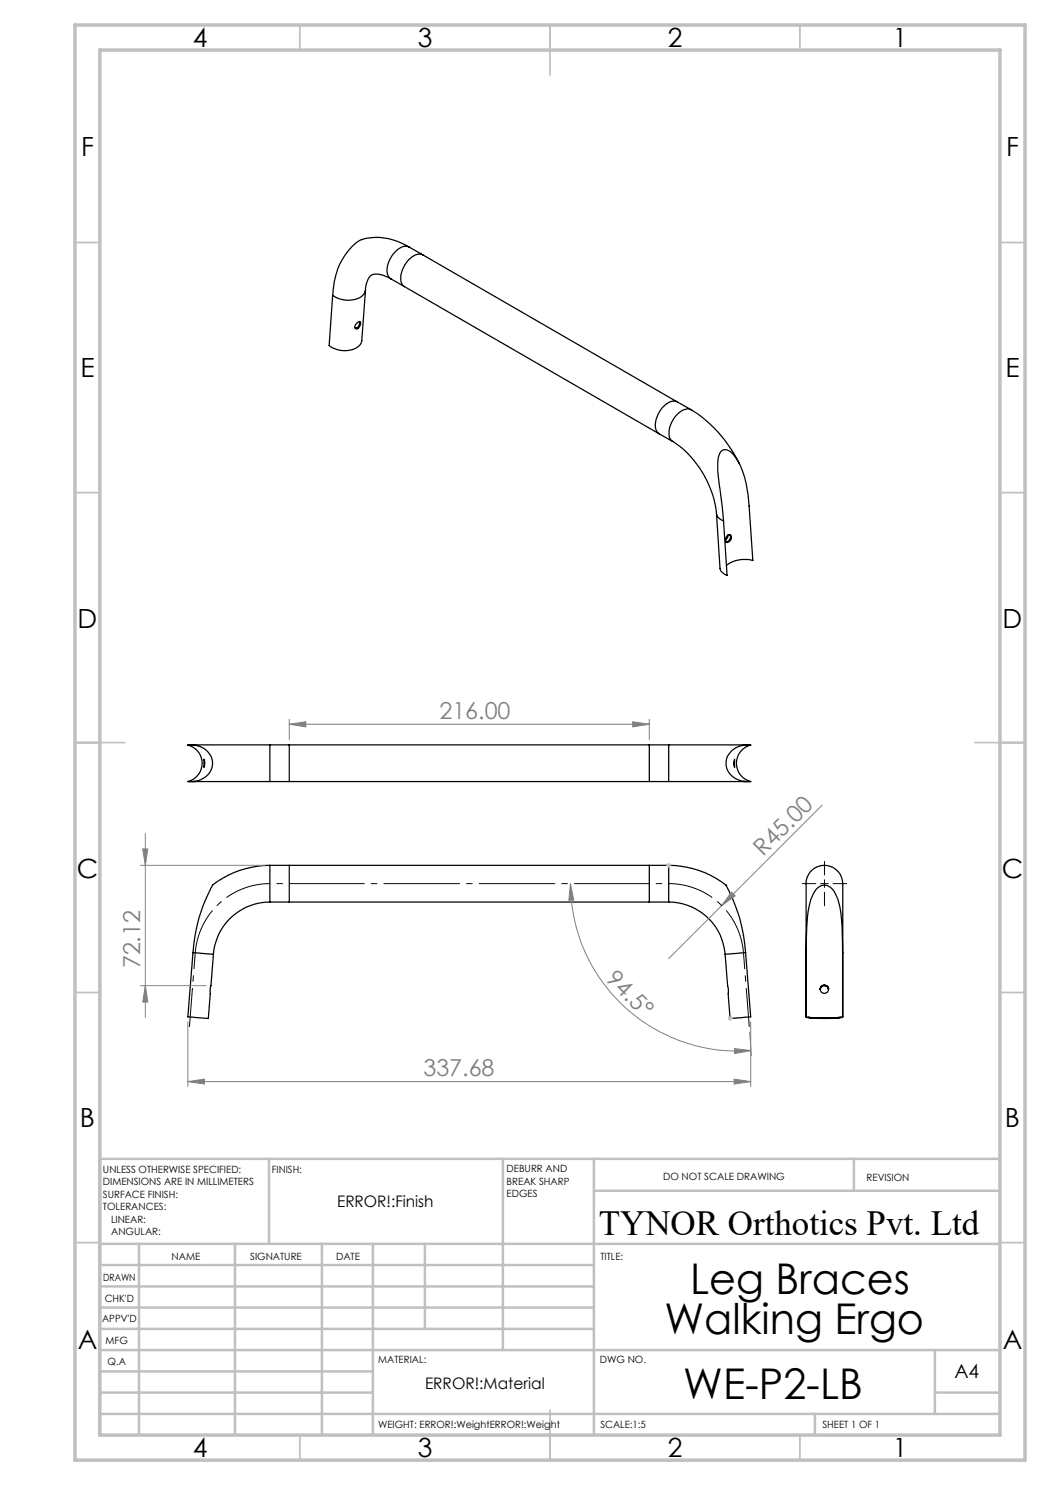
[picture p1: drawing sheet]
<svg xmlns="http://www.w3.org/2000/svg" width="210mm" height="297mm" viewBox="0 0 210 297" stroke-linecap="round" stroke-linejoin="round" font-family="sans-serif">
<g fill="none" stroke="#000" stroke-width=".25">
<path d="M73.1 58l-.7 10.1a2.81 2.81 0 0 1-3.1 2l-1.6-.1-1.1-.4-.8-.5 .7-10M73.1 58a2.62 2.62 0 0 1-2.5 2 5.3 5.3 0 0 1-4.1-.9M78.2 55.8a4.3 4.3 0 0 0-3.8-.8 3.7 3.7 0 0 0-1.3 3M78.2 55.8l2.7 1.5M80.9 57.3l50.9 29.4M81.8 49.4a11 11 0 0 0-9.9-1.3 12.7 12.7 0 0 0-5.2 9.6l-.2 1.4M81.8 49.4a2.23 2.23 0 0 0-2.6 .8 5.2 5.2 0 0 0-1.6 4.9l.6 .7M81.8 49.4l2.8 1.6M84.6 51a2.36 2.36 0 0 0-2.6 .7 5.1 5.1 0 0 0-1.7 5l.6 .6M84.6 51l50.9 29.4M71.3 64.7l.7-.4a1.1 1.1 0 0 1-.8 1.5 .64 .64 0 0 1 .1-1.1zM71.9 64.3a1.19 1.19 0 0 1-.9 1.3"/>
<path d="M131.8 86.7l2.7 1.6M134.5 88.3a20 20 0 0 1 8.8 14.5M135.5 80.4a2.19 2.19 0 0 0-2.6 .7 5.2 5.2 0 0 0-1.7 4.9l.6 .7M135.5 80.4l2.7 1.5M138.2 81.9a25.8 25.8 0 0 1 9.7 10.8M138.2 81.9a2.36 2.36 0 0 0-2.6 .8 5.2 5.2 0 0 0-1.7 4.9l.6 .7M143.3 102.8l.7 10.9a1.87 1.87 0 0 0 1.4 1.4l-.7-10.9M143.3 102.8a1.87 1.87 0 0 0 1.4 1.4M144.7 104.2l-.9-7.5a12.2 12.2 0 0 1 .1-5.8 1.33 1.33 0 0 1 1-1 1.33 1.33 0 0 1 1.3 .5 11.9 11.9 0 0 1 3 6.3l.6 4.5 .8 10.9a5.8 5.8 0 0 0-5.3 1M145.5 107.1l.1-.1a.5 .5 0 0 1 .6 .1 .5 .5 0 0 1 .1 .6l-.7 .8a.34 .34 0 0 1-.5-.4zM145.6 107l-.1 .6-.4 .4M145.9 107a.98 .98 0 0 1-.7 1.4"/>
<path d="M37.6 149a3.8 3.8 0 0 1 2.8 3.7 3.8 3.8 0 0 1-2.8 3.6h16.4M37.6 149h1M38.6 149a3.8 3.8 0 0 1 3.7 4.7 4.4 4.4 0 0 1-3.7 2.6M39 149h15M39 149h-1.4M39 149h-.4M40.8 151.8a2 2 0 0 1 0 1.7zM54 149v7.3M54 149h79.7M54 156.3h79.7M57.9 149v7.3M129.9 149v7.3"/>
<path d="M133.7 149h15M133.7 149v7.3M146.9 151.8v1.7a2.04 2.04 0 0 1 0-1.7zM148.7 149h1.4M148.7 149h.4M149.1 149a3.8 3.8 0 0 0-3.7 4.7 4.3 4.3 0 0 0 3.7 2.6M149.1 149h1M150.1 149a3.8 3.8 0 0 0-2.8 3.7 3.8 3.8 0 0 0 2.8 3.6h-16.4M54 173.1a18.4 18.4 0 0 0-11.5 4 32.1 32.1 0 0 0-3.9 13.4M54 173.1v7.3M54 173.1h79.7M57.9 173.1v7.3"/>
<path d="M129.9 173.1v7.3M133.7 173.1a18.6 18.6 0 0 1 11.5 4 33.8 33.8 0 0 1 3.9 13.4M133.7 173.1v7.3M38.6 190.5l-1 12.9 3.4 .3h.7l1-12.9M38.6 190.5l4.1 .3M54 180.4a11.3 11.3 0 0 0-11.3 10.4M54 180.4h79.7M133.7 180.4a11.3 11.3 0 0 1 11.3 10.4M149.1 190.5l1 12.9-3.4 .3h-.7l-.3-6-.7-6.9M149.1 190.5l-4.1 .3M161.2 190.6v-12.8a3.8 3.8 0 0 1 5.3-4.4 4.2 4.2 0 0 1 2.1 4.4v12.8M161.2 190.5l.2-5.2a14.1 14.1 0 0 1 1.7-7.3 2.08 2.08 0 0 1 3.6 .1 14.5 14.5 0 0 1 1.7 7.3l.1 5.1"/>
<path d="M161.2 190.5v12.9M164 197.9a.83 .83 0 0 1 .9-.8 .83 .83 0 0 1 .8 .8M164.9 197a.83 .83 0 0 1 .8 .9M164.9 197a.81 .81 0 0 0-.9 .9M168.5 190.5v12.9M168.5 190.5l.1 .1M168.6 190.6v12.8M161.2 203.4a34.8 34.8 0 0 0 7.4 0 24 24 0 0 1-7.4 0zM161.6 203.5l2.4 .1 4.1-.1a24.7 24.7 0 0 1-6.5 0z"/>
<circle cx="164.9" cy="197.9" r=".83"/>
</g>
<path d="M28 173.1h25M28.5 169.8h1.1l-.5 3.3zM29.1 166.7v36.8M28 197.1h13.2" fill="none" stroke="#808080" stroke-width=".2"/>
<g fill="none" stroke="#c0c0c0" stroke-width=".35">
<path d="M60 5v5M110 5v10M160 5v5M15 48.5h5M200 48.5h5M15 98.5h5M200 98.5h5M15 148.5h10M195 148.5h10M15 198.5h5M200 198.5h5M15 248.5h5"/>
<path d="M200 248.5h5M60 287v5M110 282v10M160 287v5"/>
</g>
<g fill="none" stroke="#c0c0c0" stroke-width=".5">
<path d="M53.8 231.8v17M100.6 231.8v38.2M118.8 231.8v55.2M118.8 238.2h81.2M170.8 231.8v6.4M200 231.8h-180v55.2M20 248.8h180M20 257.3h98.8M20 253h98.8M27.8 248.8v38.2M47 248.8v38.2M64.4 248.8v38.2"/>
<path d="M74.6 248.8v38.2M85 248.8v17M20 265.8h98.8M20 261.5h98.8M20 278.5h54.6M20 274.3h54.6M20 270h180M187 278.5h13M187 270v12.8M20 282.8h180M163 282.8v4.2"/>
</g>
<path d="M15 5h190v287h-190zM20 10h180v277h-180z" fill="none" stroke="#c0c0c0" stroke-width=".7"/>
<path d="M28.5 169.8h1.1l-.5 3.3z" fill="#808080"/>
<path d="M29.1 197.1l.5 3.3h-1.1z" fill="none" stroke="#808080" stroke-width=".2"/>
<path d="M29.1 197.1l.5 3.3h-1.1z" fill="#808080"/>
<path d="M37.6 216.3l3.3-.5v1zM37.6 204.4v12.9M37.6 216.3h112.5M150.1 204.4v12.9" fill="none" stroke="#808080" stroke-width=".2"/>
<path d="M37.6 216.3l3.3-.5v1z" fill="#808080"/>
<path d="M146.8 215.8l3.3 .5-3.3 .5z" fill="none" stroke="#808080" stroke-width=".2"/>
<path d="M146.8 215.8l3.3 .5-3.3 .5z" fill="#808080"/>
<path d="M146.3 178.4l.7 .8-2.7 1.9zM164.5 161l-30.8 30.7" fill="none" stroke="#808080" stroke-width=".2"/>
<path d="M146.3 178.4l.7 .8-2.7 1.9z" fill="#808080"/>
<path d="M114.1 176.7l.7 3.3-1 .1zM149.9 206.4l.4 4.7" fill="none" stroke="#808080" stroke-width=".2"/>
<path d="M114.1 176.7l.7 3.3-1 .1z" fill="#808080"/>
<path d="M146.9 209.7l3.3 .4-3.3 .6z" fill="none" stroke="#808080" stroke-width=".2"/>
<path d="M146.9 209.7l3.3 .4-3.3 .6z" fill="#808080"/>
<path d="M54 176.7a15 15 0 0 0-15 13.8M148.7 190.5a15 15 0 0 0-15-13.8" fill="none" stroke="#000" stroke-width=".2" stroke-dasharray="15.2 1.3 1.3 1.3" stroke-dashoffset="6" stroke-linecap="butt"/>
<path d="M57.9 144.8l3.3-.4v1zM57.9 143.9v4.1M57.9 144.8h72M129.9 143.9v4.1M114.1 176.7a33.5 33.5 0 0 0 36.1 33.4" fill="none" stroke="#808080" stroke-width=".2"/>
<path d="M133.2 173.1h1M133.4 172.7l.7 .7M133.7 172.6v1M134.1 172.7l-.7 .7M145.5 203.7h1M145.7 203.3l.7 .7M146 203.2v1M146.4 203.3l-.7 .7" fill="none" stroke="#c0c0c0" stroke-width=".2"/>
<path d="M57.9 176.7h72" fill="none" stroke="#000" stroke-width=".2" stroke-dasharray="15.2 1.3 1.3 1.3" stroke-dashoffset=".2" stroke-linecap="butt"/>
<path d="M37.9 205.4l1.1-14.9M149.9 205.4l-1.2-14.9" fill="none" stroke="#000" stroke-width=".2" stroke-dasharray="15.2 1.3 1.3 1.3" stroke-dashoffset="7.4" stroke-linecap="butt"/>
<path d="M54 176.7h3.9M133.7 176.7h-3.8" fill="none" stroke="#000" stroke-width=".2" stroke-dasharray="15.2 1.3 1.3 1.3" stroke-dashoffset="15.2" stroke-linecap="butt"/>
<path d="M57.9 144.8l3.3-.4v1z" fill="#808080"/>
<path d="M126.5 144.4l3.4 .4-3.4 .6z" fill="none" stroke="#808080" stroke-width=".2"/>
<path d="M126.5 144.4l3.4 .4-3.4 .6z" fill="#808080"/>
<path d="M163.2 176.7h-2.8M164.9 176.7v-.8M164.9 176.7h-.8M164.9 176.7v.9M164.9 176.7h.8M164.9 175.1v-2.9M164.9 178.4v2.8M166.6 176.7h2.8" fill="none" stroke="#000" stroke-width=".2" stroke-dasharray="15.2 1.3 1.3 1.3" stroke-linecap="butt"/>
<g font-size="8.5">
<text x="138" y="258.8">Leg Braces</text>
<text x="132.9" y="266.9">Walking Ergo</text>
<text x="136.7" y="279.7">WE-P2-LB</text>
</g>
<text font-size="7.1" x="119.8" y="246.9">TYNOR Orthotics Pvt. Ltd</text>
<g font-size="5.3">
<text x="38.5" y="9.5">4</text>
<text x="83.5" y="9.5">3</text>
<text x="133.5" y="9.5">2</text>
<text x="178.5" y="9.5">1</text>
<text x="16.2" y="31.3">F</text>
<text x="201.2" y="31.3">F</text>
<text x="16.1" y="75.5">E</text>
<text x="201.1" y="75.5">E</text>
<text x="15.5" y="125.5">D</text>
<text x="200.5" y="125.5">D</text>
<text x="15.4" y="175.5">C</text>
<text x="200.4" y="175.5">C</text>
<text x="16" y="225.5">B</text>
<text x="201" y="225.5">B</text>
<text x="15.5" y="269.8">A</text>
<text x="200.5" y="269.8">A</text>
<text x="38.5" y="291.5">4</text>
<text x="83.5" y="291.5">3</text>
<text x="133.5" y="291.5">2</text>
<text x="178.5" y="291.5">1</text>
</g>
<g font-size="4.7" fill="#808080">
<text x="87.9" y="143.8">216.00</text>
<text x="152.6" y="171.4" transform="rotate(-45 152.6 171.4)">R45.00</text>
<text x="28.1" y="193.7" transform="rotate(-90 28.1 193.7)">72.12</text>
<text x="121" y="196.1" transform="rotate(44 121 196.1)">94.5°</text>
<text x="84.7" y="215.3">337.68</text>
</g>
<text font-size="3.9" x="190.9" y="275.5">A4</text>
<g font-size="3.2">
<text x="67.4" y="241.4">ERROR!:Finish</text>
<text x="85" y="277.9">ERROR!:Material</text>
</g>
<g font-size="2">
<text x="20.6" y="234.6">UNLESS OTHERWISE SPECIFIED:</text>
<text x="20.6" y="237.1">DIMENSIONS ARE IN MILLIMETERS</text>
<text x="20.6" y="239.6">SURFACE FINISH:</text>
<text x="54.4" y="234.6">FINISH:</text>
<text x="101.3" y="234.5">DEBURR AND</text>
<text x="101.3" y="237">BREAK SHARP</text>
<text x="101.3" y="239.5">EDGES</text>
<text x="132.6" y="236">DO NOT SCALE DRAWING</text>
<text x="173.3" y="236.2">REVISION</text>
<text x="20.6" y="242.1">TOLERANCES:</text>
<text x="22.2" y="244.6">LINEAR:</text>
<text x="22.2" y="247.1">ANGULAR:</text>
<text x="34.3" y="252">NAME</text>
<text x="50" y="251.9">SIGNATURE</text>
<text x="67.2" y="251.9">DATE</text>
<text x="120.1" y="251.9">TITLE:</text>
<text x="20.6" y="256.1">DRAWN</text>
<text x="20.9" y="260.3">CHK'D</text>
<text x="20.4" y="264.4">APPV'D</text>
<text x="21.1" y="268.8">MFG</text>
<text x="21.5" y="273">Q.A</text>
<text x="75.6" y="272.5">MATERIAL:</text>
<text x="120" y="272.5">DWG NO.</text>
<text x="75.6" y="285.5">WEIGHT: ERROR!:WeightERROR!:Weight</text>
<text x="120.1" y="285.6">SCALE:1:5</text>
<text x="164.5" y="285.6">SHEET 1 OF 1</text>
</g>
</svg>
